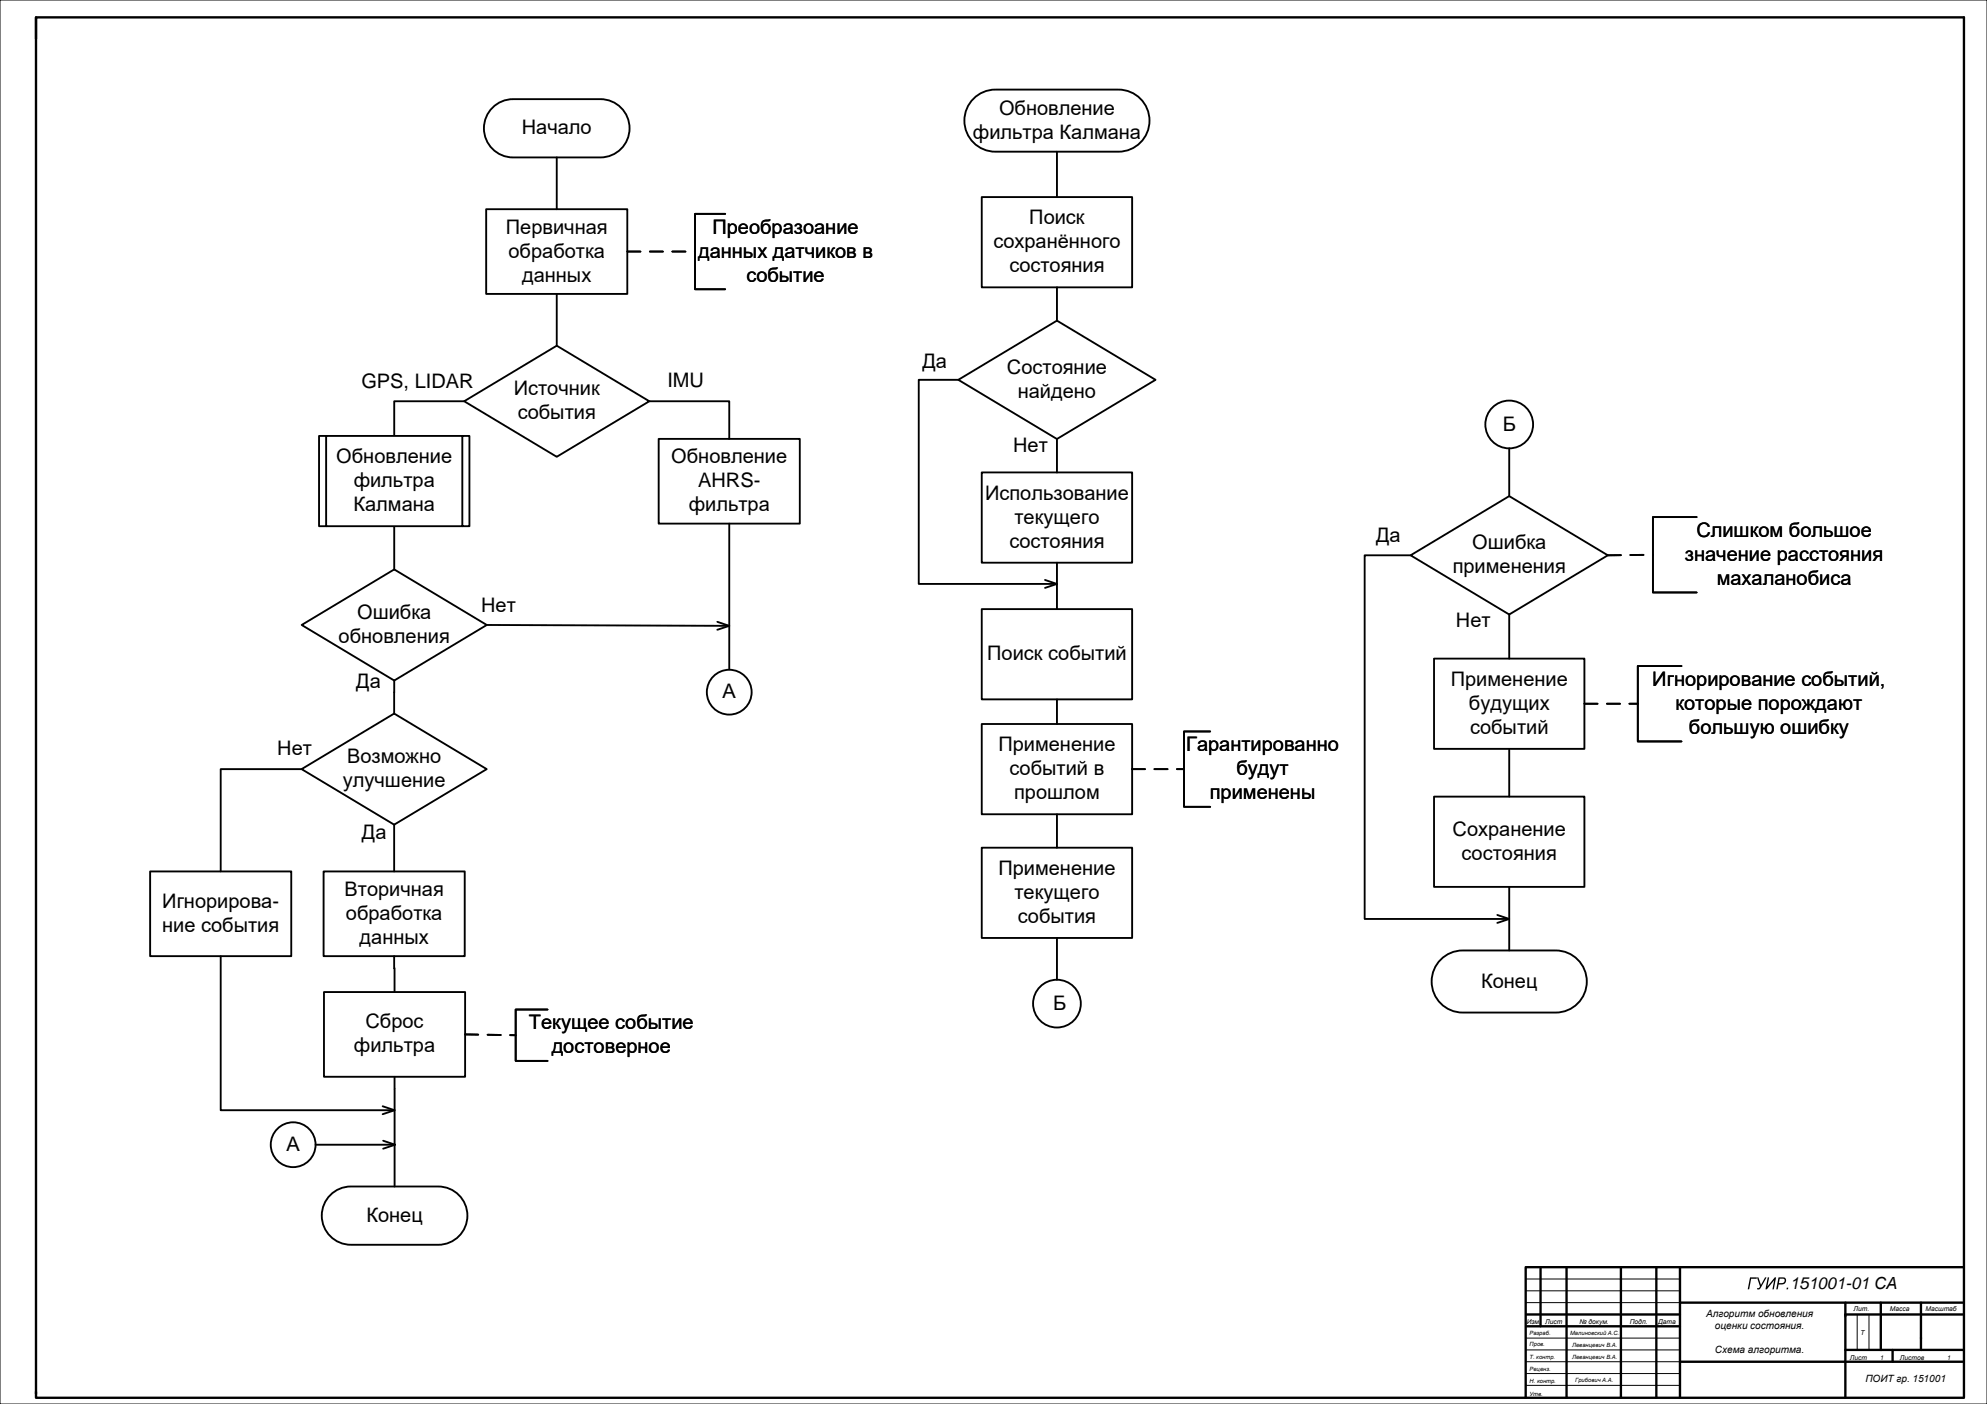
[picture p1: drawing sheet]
<svg xmlns="http://www.w3.org/2000/svg" width="841mm" height="594mm" viewBox="0 0 841 594" stroke-linecap="round" stroke-linejoin="round" font-family="sans-serif">
<path d="M0 0h841v594h-841z" fill="none" stroke="#000" stroke-width=".42"/>
<path d="M208.4 45.6l3.3-2.4a12.3 12.3 0 0 1 5.4-1.3h37a12.3 12.3 0 0 1 12.4 12.4 12.3 12.3 0 0 1-12.4 12.3h-37a12.3 12.3 0 0 1-11.3-7.6 12.3 12.3 0 0 1 2.6-13.4z" fill-rule="evenodd" fill="#fff"/>
<path d="M208.4 45.6l3.3-2.4a12.3 12.3 0 0 1 5.4-1.3h37a12.3 12.3 0 0 1 12.4 12.4 12.3 12.3 0 0 1-12.4 12.3h-37a12.3 12.3 0 0 1-11.3-7.6 12.3 12.3 0 0 1 2.6-13.4z" fill="none" stroke="#000" stroke-width=".79"/>
<path d="M205.8 88.5h59.7v35.8h-59.7z" fill-rule="evenodd" fill="#fff"/>
<path d="M205.8 88.5h59.7v35.8h-59.7zM306.9 90.5h-12.7v31.9h12.7" fill="none" stroke="#000" stroke-width=".79"/>
<path d="M265.5 106.4h28.7" fill="none" stroke="#000" stroke-width=".79" stroke-dasharray="5.6 4"/>
<path d="M196.5 169.8l39.1-23.5 39.2 23.5-39.2 23.5z" fill-rule="evenodd" fill="#fff"/>
<path d="M196.5 169.8l39.1-23.5 39.2 23.5-39.2 23.5z" fill="none" stroke="#000" stroke-width=".79"/>
<path d="M278.8 185.7h59.7v35.8h-59.7z" fill-rule="evenodd" fill="#fff"/>
<path d="M278.8 185.7h59.7v35.8h-59.7z" fill="none" stroke="#000" stroke-width=".79"/>
<path d="M127.7 264.4l39.2-23.5 39.1 23.5-39.1 23.5z" fill-rule="evenodd" fill="#fff"/>
<path d="M127.7 264.4l39.2-23.5 39.1 23.5-39.1 23.5z" fill="none" stroke="#000" stroke-width=".79"/>
<path d="M137 368.7h59.7v35.8h-59.7z" fill-rule="evenodd" fill="#fff"/>
<path d="M137 368.7h59.7v35.8h-59.7z" fill="none" stroke="#000" stroke-width=".79"/>
<path d="M63.5 368.7h59.8v35.8h-59.8z" fill-rule="evenodd" fill="#fff"/>
<path d="M63.5 368.7h59.8v35.8h-59.8z" fill="none" stroke="#000" stroke-width=".79"/>
<path d="M127.7 325.4l39.1-23.5 39.2 23.5-39.2 23.5z" fill-rule="evenodd" fill="#fff"/>
<path d="M127.7 325.4l39.1-23.5 39.2 23.5-39.2 23.5z" fill="none" stroke="#000" stroke-width=".79"/>
<path d="M137.1 419.7h59.8v35.8h-59.8z" fill-rule="evenodd" fill="#fff"/>
<path d="M235.6 66.6v21.9M235.6 124.3v22M196.5 169.8h-29.6v14.6M274.8 169.8h33.9v15.9M166.9 222.6v18.3M137.1 419.7h59.8v35.8h-59.8zM231.7 427.1h-13.4v21.7h13.4" fill="none" stroke="#000" stroke-width=".79"/>
<path d="M196.9 437.6l21.4 .4" fill="none" stroke="#000" stroke-width=".79" stroke-dasharray="5.6 4"/>
<path d="M139.8 505.6l3.3-2.4a12.3 12.3 0 0 1 5.4-1.2h37a12.3 12.3 0 0 1 12.3 12.3 12.3 12.3 0 0 1-12.3 12.3h-37a12.3 12.3 0 0 1-11.4-7.6 12.3 12.3 0 0 1 2.7-13.4z" fill-rule="evenodd" fill="#fff"/>
<path d="M308.7 221.5v61.9M166.9 287.9l-.1 14M127.7 325.4h-34.3v43.3M166.8 348.9v19.8M93.4 404.5v65.2h73.6M166.8 404.5l.2 15.2M167 455.5v46.5M162 468l5 1.7-5 1.7M139.8 505.6l3.3-2.4a12.3 12.3 0 0 1 5.4-1.2h37a12.3 12.3 0 0 1 12.3 12.3 12.3 12.3 0 0 1-12.3 12.3h-37a12.3 12.3 0 0 1-11.4-7.6 12.3 12.3 0 0 1 2.7-13.4z" fill="none" stroke="#000" stroke-width=".79"/>
<circle cx="308.7" cy="292.8" r="9.5" fill="#fff"/>
<circle cx="308.7" cy="292.8" r="9.5" fill="none" stroke="#000" stroke-width=".79"/>
<circle cx="124.1" cy="484.3" r="9.5" fill="#fff"/>
<g fill="none" stroke="#000" stroke-width=".79">
<path d="M206 264.4l102.7 .4M303.6 263.1l5.1 1.7-5.1 1.6M133.6 484.3h33.6M162.2 482.6l5 1.7-5 1.7"/>
<circle cx="124.1" cy="484.3" r="9.5"/>
</g>
<path d="M412.5 41.3l3.4-2.2 4-1.1 53.5-.1a13.1 13.1 0 0 1 13.1 13.1 13.1 13.1 0 0 1-13.1 13.2h-52.1a13.1 13.1 0 0 1-12.3-8.4 13.1 13.1 0 0 1 3.5-14.5z" fill-rule="evenodd" fill="#fff"/>
<path d="M412.5 41.3l3.4-2.2 4-1.1 53.5-.1a13.1 13.1 0 0 1 13.1 13.1 13.1 13.1 0 0 1-13.1 13.2h-52.1a13.1 13.1 0 0 1-12.3-8.4 13.1 13.1 0 0 1 3.5-14.5z" fill="none" stroke="#000" stroke-width=".79"/>
<path d="M609.3 406.4a13.1 13.1 0 0 1 9.8-4.3h39.4a13.1 13.1 0 0 1 13.1 13.1 13.1 13.1 0 0 1-13.1 13.2h-39.4a13.1 13.1 0 0 1-12-7.8 13.1 13.1 0 0 1 2.2-14.2z" fill-rule="evenodd" fill="#fff"/>
<path d="M609.3 406.4a13.1 13.1 0 0 1 9.8-4.3h39.4a13.1 13.1 0 0 1 13.1 13.1 13.1 13.1 0 0 1-13.1 13.2h-39.4a13.1 13.1 0 0 1-12-7.8 13.1 13.1 0 0 1 2.2-14.2z" fill="none" stroke="#000" stroke-width=".79"/>
<path d="M415.5 83.4h63.7v38.2h-63.7z" fill-rule="evenodd" fill="#fff"/>
<path d="M415.5 83.4h63.7v38.2h-63.7z" fill="none" stroke="#000" stroke-width=".79"/>
<path d="M415.5 199.9h63.7v38.2h-63.7z" fill-rule="evenodd" fill="#fff"/>
<path d="M415.5 199.9h63.7v38.2h-63.7z" fill="none" stroke="#000" stroke-width=".79"/>
<path d="M405.6 160.7l41.8-25.1 41.7 25.1-41.7 25z" fill-rule="evenodd" fill="#fff"/>
<path d="M405.6 160.7l41.8-25.1 41.7 25.1-41.7 25z" fill="none" stroke="#000" stroke-width=".79"/>
<path d="M415.5 358.6h63.7v38.2h-63.7z" fill-rule="evenodd" fill="#fff"/>
<path d="M415.5 358.6h63.7v38.2h-63.7z" fill="none" stroke="#000" stroke-width=".79"/>
<path d="M415.5 306.3h63.7v38.2h-63.7z" fill-rule="evenodd" fill="#fff"/>
<path d="M415.5 306.3h63.7v38.2h-63.7z" fill="none" stroke="#000" stroke-width=".79"/>
<path d="M607 278.6h63.6v38.2h-63.6z" fill-rule="evenodd" fill="#fff"/>
<path d="M607 278.6h63.6v38.2h-63.6z" fill="none" stroke="#000" stroke-width=".79"/>
<path d="M597 234.9l41.8-25 41.7 25-41.7 25.1z" fill-rule="evenodd" fill="#fff"/>
<path d="M597 234.9l41.8-25 41.7 25-41.7 25.1zM711.7 281.8h-18.5v31.9h18.5M512.2 309.4h-11.1v31.9h11.1" fill="none" stroke="#000" stroke-width=".79"/>
<path d="M670.6 297.7h22.6M479.1 325.4h22" fill="none" stroke="#000" stroke-width=".79" stroke-dasharray="5.6 4"/>
<path d="M607 337h63.6v38.2h-63.6z" fill-rule="evenodd" fill="#fff"/>
<path d="M607 337h63.6v38.2h-63.6z" fill="none" stroke="#000" stroke-width=".79"/>
<circle cx="447.3" cy="424.6" r="10.1" fill="#fff"/>
<g fill="none" stroke="#000" stroke-width=".79">
<path d="M447.4 64.2v19.2M447.4 121.6v14M447.4 185.7v14.2"/>
<circle cx="447.3" cy="424.6" r="10.1"/>
</g>
<path d="M415.5 257.7h63.7v38.2h-63.7z" fill-rule="evenodd" fill="#fff"/>
<path d="M447.4 238.1v19.6M415.5 257.7h63.7v38.2h-63.7zM638.8 260v18.6M447.4 295.9v10.4M638.8 316.8v20.2M447.4 344.5v14.1M638.8 375.2v26.9M447.4 396.8v17.7" fill="none" stroke="#000" stroke-width=".79"/>
<circle cx="638.8" cy="179.6" r="10.1" fill="#fff"/>
<g fill="none" stroke="#000" stroke-width=".79">
<path d="M405.6 160.7h-16.7v86.3h58.5M638.8 189.7v20.2M718.1 218.8h-18.5v31.8h18.5M597 234.9h-19.4v153.9h61.2M442.3 245.4l5.1 1.6-5.1 1.7M633.7 387.1l5.1 1.7-5.1 1.7"/>
<circle cx="638.8" cy="179.6" r="10.1"/>
</g>
<path d="M680.5 234.9l19.1-.2" fill="none" stroke="#000" stroke-width=".79" stroke-dasharray="5.6 4"/>
<path d="M135 184.4h63.7v38.2h-63.7z" fill-rule="evenodd" fill="#fff"/>
<path d="M135 184.4h63.7v38.2h-63.7zM138 184.4v38.2M195.7 184.4v38.2" fill="none" stroke="#000" stroke-width=".79"/>
<g fill="none" stroke="#000" stroke-width="1">
<path d="M15.2 16.4v-9.1h816v583.8M15.2 7.3v582.4M645.7 536.1v55M646 536.1h185M652 536.6v24.5M663 536.1v55M686 536.1v55M701 536.1v55M711 536.1v55M646 556.1h65M711 551.1h120M781 551.1v40"/>
<path d="M781 556.1h50M796 551.1v20M813 551.1v20M646 561.1h65M711 576.1h120M781 571.1h50M801 571.1v5M15.2 588.8v2.5h816"/>
</g>
<path d="M646 541.1h65M646 546.1h65M646 551.1h65M786 556.1v15M791 556.1v15M646 566.1h65M646 571.1h65M646 576.1h65M646 581.1h65M646 586.1h65" fill="none" stroke="#000" stroke-width=".42"/>
<path d="M740.7 540.4h2.9l-.1 .6h-2.3l-.9 4.5h-.6zM743.6 540.4h.7l1 3.2 1.8-3.2h.6l-2.6 4.6-.6 .5h-.8l.1-.6h.6l.5-.6zM748.2 540.4h.6l-.8 3.9 3.2-3.9h.5l-1 5.1h-.5l.7-3.9-3.1 3.9h-.6zM752.8 540.4h1.8a1.54 1.54 0 0 1 1.3 1.9 1.54 1.54 0 0 1-2 1.1h-1.1l-.4 2.1h-.6zM753.3 541l-.4 1.8h1a.99 .99 0 0 0 1.4-.6 .99 .99 0 0 0-.9-1.2zM756.3 544.8h.6l-.1 .7h-.7z" fill="#000"/>
<g font-size="8.5">
<text x="422.8" y="48.5">Обновление</text>
<text x="220.9" y="56.8">Начало</text>
<text x="411.8" y="58.7">фильтра Калмана</text>
<text x="435.6" y="94.9">Поиск</text>
<text x="214.1" y="98.8">Первичная</text>
<text x="301.5" y="98.8">Преобразоание</text>
<text x="420.5" y="105">сохранённого</text>
<text x="215.2" y="109">обработка</text>
<text x="295.4" y="109">данных датчиков в</text>
<text x="221" y="119.1">данных</text>
<text x="315.9" y="119.1">событие</text>
<text x="427.2" y="115.2">состояния</text>
<text x="390.4" y="155.8">Да</text>
<text x="426.2" y="158.2">Состояние</text>
<text x="153" y="164.3">GPS, LIDAR</text>
<text x="217.4" y="167.2">Источник</text>
<text x="282.4" y="163.8">IMU</text>
<text x="430.8" y="168.3">найдено</text>
<text x="219.1" y="177.4">события</text>
<text x="636" y="182.1">Б</text>
<text x="428.8" y="191.2">Нет</text>
<text x="142.3" y="195.9">Обновление</text>
<text x="284.1" y="196">Обновление</text>
<text x="149.7" y="206.1">фильтра</text>
<text x="295.5" y="206.2">AHRS-</text>
<text x="416.9" y="211.4">Использование</text>
<text x="149.6" y="216.2">Калмана</text>
<text x="291.5" y="216.3">фильтра</text>
<text x="429.4" y="221.5">текущего</text>
<text x="718" y="227.1">Слишком большое</text>
<text x="427.2" y="231.7">состояния</text>
<text x="582.4" y="229.3">Да</text>
<text x="623.1" y="232.4">Ошибка</text>
<text x="713.2" y="237.3">значение расстояния</text>
<text x="614.8" y="242.6">применения</text>
<text x="726.6" y="247.4">махаланобиса</text>
<text x="151.2" y="261.9">Ошибка</text>
<text x="203.6" y="258.8">Нет</text>
<text x="616.2" y="265.3">Нет</text>
<text x="143.3" y="272">обновления</text>
<text x="417.9" y="279.3">Поиск событий</text>
<text x="150.8" y="291">Да</text>
<text x="614" y="290.1">Применение</text>
<text x="699.3" y="290.1">Игнорирование событий,</text>
<text x="305.8" y="295.4">А</text>
<text x="621.7" y="300.3">будущих</text>
<text x="709.1" y="300.3">которые порождают</text>
<text x="622.2" y="310.4">событий</text>
<text x="714.8" y="310.4">большую ошибку</text>
<text x="422.6" y="317.8">Применение</text>
<text x="502" y="317.8">Гарантированно</text>
<text x="117.4" y="319.5">Нет</text>
<text x="146.9" y="322.9">Возможно</text>
<text x="427.3" y="328">событий в</text>
<text x="523.3" y="328">будут</text>
<text x="145.1" y="333">улучшение</text>
<text x="429.2" y="338.1">прошлом</text>
<text x="512" y="338.1">применены</text>
<text x="614.8" y="353.6">Сохранение</text>
<text x="153.1" y="355.1">Да</text>
<text x="618.6" y="363.8">состояния</text>
<text x="422.6" y="370.1">Применение</text>
<text x="145.8" y="379">Вторичная</text>
<text x="429.4" y="380.3">текущего</text>
<text x="68.7" y="384.1">Игнорирова-</text>
<text x="146.4" y="389.2">обработка</text>
<text x="68.6" y="394.2">ние события</text>
<text x="430.8" y="390.4">события</text>
<text x="152.2" y="399.3">данных</text>
<text x="626.9" y="417.8">Конец</text>
<text x="445.8" y="427.2">Б</text>
<text x="154.7" y="435.1">Сброс</text>
<text x="223.9" y="435.4">Текущее событие</text>
<text x="149.8" y="445.3">фильтра</text>
<text x="233.5" y="445.6">достоверное</text>
<text x="121.3" y="486.9">А</text>
<text x="155.1" y="516.9">Конец</text>
</g>
<text font-size="7.1" x="757.6" y="545.5">151001-01 СА</text>
<g font-size="4.2">
<text x="722.1" y="557.2">Алгоритм обновления</text>
<text x="725.9" y="562.2">оценки состояния.</text>
<text x="725.9" y="572.4">Схема алгоритма.</text>
<text x="789.6" y="584.8">ПОИТ гр. 151001</text>
</g>
<g font-size="2.8">
<text x="784.5" y="554.8">Лит.</text>
<text x="799.9" y="554.8">Масса</text>
<text x="815" y="554.8">Масштаб</text>
<text x="646.2" y="559.9">Изм.</text>
<text x="654" y="559.9">Лист</text>
<text x="668.5" y="559.9">№ докум.</text>
<text x="689.8" y="559.9">Подп.</text>
<text x="701.8" y="559.9">Дата</text>
<text x="787.4" y="564.8">Т</text>
<text x="783" y="575.2">Лист</text>
<text x="795.7" y="575.2">1</text>
<text x="804.2" y="575.2">Листов</text>
<text x="824" y="575.3">1</text>
</g>
<g font-size="2.5">
<text x="647.4" y="564.8">Разраб.</text>
<text x="647.4" y="569.5">Пров.</text>
<text x="664.5" y="564.8">Малиновский А.С.</text>
<text x="665.4" y="569.8">Леванцевич В.А.</text>
<text x="647.4" y="574.8">Т. контр.</text>
<text x="665.4" y="574.8">Леванцевич В.А.</text>
<text x="647.4" y="579.9">Реценз.</text>
<text x="647.4" y="585.2">Н. контр.</text>
<text x="666.7" y="584.8">Грибович А.А.</text>
<text x="647.4" y="590.5">Утв.</text>
</g>
</svg>
